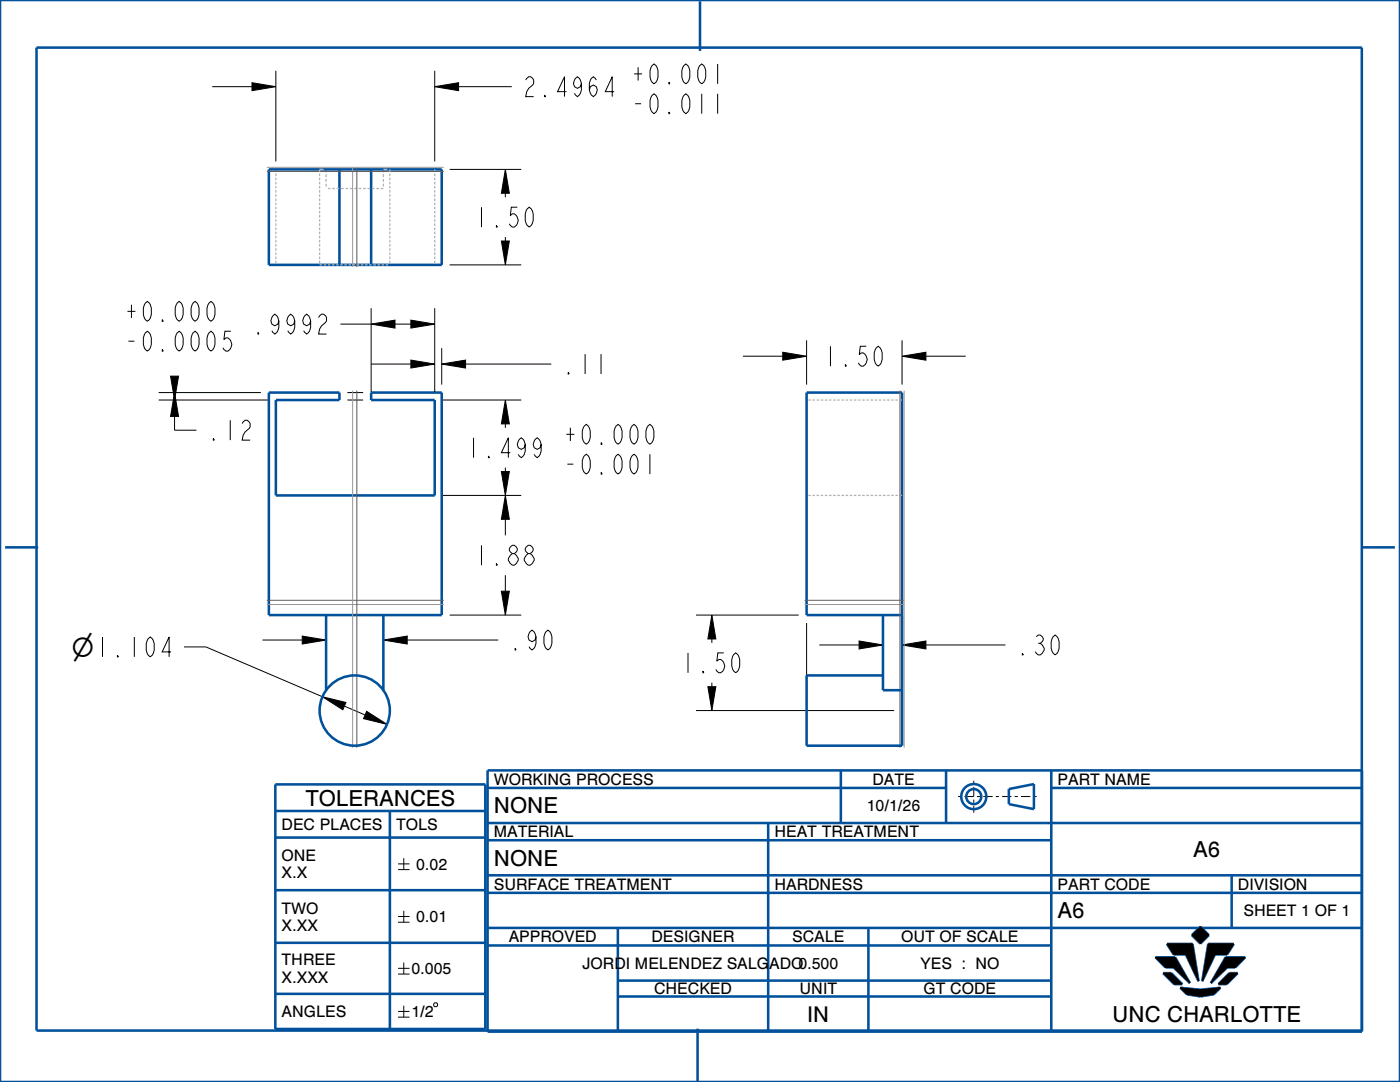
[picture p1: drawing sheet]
<svg xmlns="http://www.w3.org/2000/svg" width="279mm" height="216mm" viewBox="0 0 279 216" stroke-linecap="round" stroke-linejoin="round" font-family="sans-serif">
<g fill="#000">
<path d="M50.3 16.5l4.8 .8-4.8 .8zM86.8 17.3l4.7-.8v1.6zM100.9 33.8l.7 4.8h-1.5zM100.1 48.1h1.5l-.7 4.8zM34 75.1h1.6l-.8 4.7zM34.8 78.3l.8 4.8h-1.6zM74.1 64.7l4.7-.8v1.6zM82 63.9l4.8 .8-4.8 .8zM82 71.9l4.8 .7-4.8 .8zM88.2 72.6l4.7-.7v1.5zM100.9 79.8l.7 4.8h-1.5zM156.2 70.3l4.8 .8-4.8 .8z"/>
<path d="M180 71.1l4.8-.8v1.6zM100.1 94.1h1.5l-.7 4.8zM100.9 98.9l.7 4.7h-1.5zM64.3 139l4.7 1.2-.6 1.4zM60.3 126.9l4.8 .8-4.8 .8zM76.5 127.7l4.8-.8v1.6zM100.1 118h1.5l-.7 4.7zM142.1 122.7l.8 4.8h-1.6zM171.5 127.9l4.7 .8-4.7 .8zM180 128.7l4.8-.8v1.6zM73.2 141.9l4 2.6-4.7-1.1zM141.3 137h1.6l-.8 4.8z"/>
<path d="M230.6 191h3.9l3 5.2-3.3-3.2h-1.6zM232.9 188.3h5.1l1.2 7.5-2.5-5.4h-2.5zM232.1 194.2h1.7l2.1 2.2h-1.6zM235.6 197.1l4 .4 4-.4-1.4 1.3-2.6 .4-2.7-.4zM237.9 186.6l1.7-1.7 1.6 1.7-1.6 1.7zM243.2 196.4l2.2-2.2h1.6l-2.2 2.2zM241.1 188.3h5.1l-1.3 2.1h-2.4l-2.6 5.4zM244.6 191h3.9l-2 2h-1.6l-3.2 3.2z"/>
</g>
<g fill="none" stroke="#000" stroke-width=".2">
<path d="M42.4 17.3h7.9M50.3 16.5l4.8 .8-4.8 .8zM55.1 14.1v18.1M86.8 17.3l4.7-.8v1.6zM86.8 14.1v18.1M91.5 17.3h10.6M89.7 33.8h14.3M100.9 33.8l.7 4.8h-1.5zM100.9 38.6v.8M89.7 52.9h14.3M100.1 48.1h1.5l-.7 4.8zM100.9 47.3v.8"/>
<path d="M31.7 79.8h21.8M31.7 78.3h20.4M34 75.1h1.6l-.8 4.7zM34.8 78.3l.8 4.8h-1.6zM67.9 64.7h6.2M69.3 79.8h3.2M69.3 78.3h3.2M74.1 72.6h7.9M74.1 64.7l4.7-.8v1.6zM74.1 61.5v16.7M78.8 64.7h3.2M82 63.9l4.8 .8-4.8 .8z"/>
<path d="M82 71.9l4.8 .7-4.8 .8zM86.8 61.5v16.7M88.2 72.6l4.7-.7v1.5zM88.2 69.5v7.2M88.3 79.8h15.7M92.9 72.6h17.1M100.9 79.8l.7 4.8h-1.5zM148.3 71.1h7.9M156.2 70.3l4.8 .8-4.8 .8zM161 67.9v8.8M180 71.1l4.8-.8v1.6zM180 67.9v8.8"/>
<path d="M184.8 71.1h7.9M34.8 83.1v2.7h4.4M88.3 98.9h15.7M100.1 94.1h1.5l-.7 4.8zM100.9 98.9l.7 4.7h-1.5zM100.9 84.6v.8M100.9 93.3v.8M100.1 118h1.5l-.7 4.7zM100.9 103.6v3.2M100.9 114.8v3.2M36.7 129.1h4.4l23.2 9.9M52.4 127.7h7.9"/>
<path d="M60.3 126.9l4.8 .8-4.8 .8zM64.3 139l4.7 1.2-.6 1.4zM65.1 124.3v6.6M76.5 127.7l4.8-.8v1.6zM76.5 124.3v6.6M81.3 127.7h18.1M89.7 122.7h14.3M138.9 122.7h20.5M141.3 137h1.6l-.8 4.8zM142.1 122.7l.8 4.8h-1.6zM142.1 127.5v.8M142.1 136.2v.8"/>
<path d="M161 124.3v15.9M163.5 128.7h8M171.5 127.9l4.7 .8-4.7 .8zM176.2 124.3v7.6M180 128.7l4.8-.8v1.6zM180 124.3v15.9M184.8 128.7h15.9M68.7 140.9l4.2 1.8M73.2 141.9l4 2.6-4.7-1.1zM138.9 141.8h39.5M79.4 172.4h2.3M79.4 173.5h2.3"/>
<path d="M80.6 171.2v2.3M79.4 182.9h2.3M79.4 184h2.3M79.4 193.2h2.3M79.4 194.4h2.3M80.6 181.7v2.3M80.6 192.1v2.3M230.6 191h3.9l3 5.2-3.3-3.2h-1.6zM232.1 194.2h1.7l2.1 2.2h-1.6zM232.9 188.3h5.1l1.2 7.5-2.5-5.4h-2.5zM235.6 197.1l4 .4 4-.4-1.4 1.3-2.6 .4-2.7-.4zM237.9 186.6l1.7-1.7 1.6 1.7-1.6 1.7z"/>
<path d="M241.1 188.3h5.1l-1.3 2.1h-2.4l-2.6 5.4zM243.2 196.4l2.2-2.2h1.6l-2.2 2.2zM244.6 191h3.9l-2 2h-1.6l-3.2 3.2zM79.4 201.8h2.3M79.4 203h2.3M80.6 200.7v2.3M86.7 200.1h.4l.2 .2v.4l-.2 .2h-.4l-.1-.2v-.4z"/>
</g>
<g fill="none" stroke="#00509b" stroke-width=".51">
<path d="M0 0h279.4v215.9h-279.4zM7.3 9.5h264.5v196.1h-264.5zM139.7 .3v9.9M53.7 33.8h34.5v19.1h-34.5zM67.7 33.8v19.1M74.1 33.8v19.1M53.7 78.3h14v1.5h-12.6v19.1h31.7v-19.1h-12.7v-1.5h14.1v44.4h-34.5zM1 109.2h6.6M271.8 109.2h6.6M65.1 122.7v15M76.5 122.7v15M176.2 122.7v15h3.8"/>
<path d="M180 122.7h-19v-44.4h19v70.5h-19v-14h15.2M54.9 156.5h42v48.8h-42zM97.3 153.7h174.5v52.2h-174.5zM97.3 157.2h91.5M167.8 153.7v10.5M188.8 153.7v10.5M201.3 157.5l5-1v5l-5-1zM209.8 157.2h62M209.8 153.7v52.2M54.9 161.8h42M54.9 167.1h42M54.9 177.6h42"/>
<path d="M77.8 161.8v43.5M97.3 164.2h174.5M97.3 167.7h112.5M97.3 174.7h174.5M97.3 178.2h174.5M153.3 164.2v41.7M245.8 174.7v10.5M54.9 188.1h42M54.9 198.3h42M97.3 185.2h174.5M97.3 188.7h112.5M123.3 195.7h86.5"/>
<path d="M123.3 198.8h86.5M123.3 185.2v20.7M173.3 185.2v20.7M230.6 191h3.9l3 5.2-3.3-3.2h-1.6zM232.1 194.2h1.7l2.1 2.2h-1.6zM232.9 188.3h5.1l1.2 7.5-2.5-5.4h-2.5zM235.6 197.1l4 .4 4-.4-1.4 1.3-2.6 .4-2.7-.4zM237.9 186.6l1.7-1.7 1.6 1.7-1.6 1.7zM241.1 188.3h5.1l-1.3 2.1h-2.4l-2.6 5.4zM243.2 196.4l2.2-2.2h1.6l-2.2 2.2zM244.6 191h3.9l-2 2h-1.6l-3.2 3.2zM139.2 205.3v10.6"/>
<circle cx="70.8" cy="141.8" r="7"/>
<circle cx="194.3" cy="159" r="2.5"/>
<circle cx="194.3" cy="159" r="1.5"/>
</g>
<path d="M191.2 158.9h16.2M194.3 155.8v6.4" fill="none" stroke="#000" stroke-width=".2" stroke-dasharray=".6 .6 1.9 .6" stroke-linecap="butt"/>
<g fill="none" stroke="#afafb4" stroke-width=".25">
<path d="M55.1 33.8v.5M55.1 34.6v.5M55.1 35.5v.5M55.1 36.3v.5M55.1 37.1v.5M55.1 37.9v.5M55.1 38.8v.5M55.1 39.6v.5M63.8 34.6v.5M63.8 35.5v.5M63.8 36.3v.5M63.8 37.1v.5"/>
<path d="M63.8 37.9v.5M63.8 38.8v.5M63.8 39.6v.5M64.6 33.8h-.8v.5M65.1 33.8v.6M65.1 34.8v.5M65.1 35.7v.6M65.1 36.7v.5M65.1 37.6h.1M65.4 37.6h.6M66.3 37.6h.5M67.2 37.6h.5"/>
<path d="M68.1 37.6h.5M68.9 37.6h.6M69.8 37.6h.6M70.7 37.6h.5M71.6 37.6h.5M72.5 37.6h.5M73.3 37.6h.6M74.2 37.6h.6M75.1 37.6h.5M76 37.6h.5M76.5 34.8v.5M76.5 35.7v.6"/>
<path d="M76.5 36.7v.5M77.3 33.8h-.8v.6M77.8 33.8v.5M77.8 34.6v.5M77.8 35.5v.5M77.8 36.3v.5M77.8 37.1v.5M77.8 37.9v.5M77.8 38.8v.5M77.8 39.6v.5M86.8 33.8v.5M86.8 34.6v.5"/>
<path d="M86.8 35.5v.5M86.8 36.3v.5M86.8 37.1v.5M86.8 37.9v.5M86.8 38.8v.5M86.8 39.6v.5M55.1 40.4v.5M55.1 41.3v.5M55.1 42.1v.5M55.1 42.9v.5M55.1 43.7v.5M55.1 44.6v.5"/>
<path d="M55.1 45.4v.5M55.1 46.2v.5M55.1 47.1v.5M55.1 47.9v.5M55.1 48.7v.5M55.1 49.5v.5M55.1 50.4v.5M55.1 51.2v.5M55.1 52v.5M63.8 52.9h.5M63.8 40.4v.5M63.8 41.3v.5"/>
<path d="M63.8 42.1v.5M63.8 42.9v.5M63.8 43.7v.5M63.8 44.6v.5M63.8 45.4v.5M63.8 46.2v.5M63.8 47.1v.5M63.8 47.9v.5M63.8 48.7v.5M63.8 49.5v.5M63.8 50.4v.5M63.8 51.2v.5"/>
<path d="M63.8 52v.5M64.6 52.9h.5M65.4 52.9h.5M66.3 52.9h.5M67.1 52.9h.5M67.9 52.9h.5M68.7 52.9h.5M69.6 52.9h.5M70.4 52.9h.5M71.2 52.9h.5M72 52.9h.5M72.9 52.9h.5"/>
<path d="M73.7 52.9h.5M74.5 52.9h.5M75.3 52.9h.5M76.2 52.9h.5M77 52.9h.5M77.8 40.4v.5M77.8 41.3v.5M77.8 42.1v.5M77.8 42.9v.5M77.8 43.7v.5M77.8 44.6v.5M77.8 45.4v.5"/>
<path d="M77.8 46.2v.5M77.8 47.1v.5M77.8 47.9v.5M77.8 48.7v.5M77.8 49.5v.5M77.8 50.4v.5M77.8 51.2v.5M77.8 52v.5M86.8 40.4v.5M86.8 41.3v.5M86.8 42.1v.5M86.8 42.9v.5"/>
<path d="M86.8 43.7v.5M86.8 44.6v.5M86.8 45.4v.5M86.8 46.2v.5M86.8 47.1v.5M86.8 47.9v.5M86.8 48.7v.5M86.8 49.5v.5M86.8 50.4v.5M86.8 51.2v.5M86.8 52v.5M161.3 79.8h.5"/>
<path d="M162.1 79.8h.5M163 79.8h.5M163.8 79.8h.5M164.6 79.8h.5M165.4 79.8h.5M166.3 79.8h.5M167.1 79.8h.5M167.9 79.8h.5M168.8 79.8h.5M169.6 79.8h.5M170.4 79.8h.5M171.2 79.8h.5"/>
<path d="M172.1 79.8h.5M172.9 79.8h.5M173.7 79.8h.5M174.6 79.8h.5M175.4 79.8h.5M176.2 79.8h.5M177 79.8h.5M177.9 79.8h.5M178.7 79.8h.5M179.5 79.8h.5M161.3 98.9h.5M162.1 98.9h.5"/>
<path d="M163 98.9h.5M163.8 98.9h.5M164.6 98.9h.5M165.4 98.9h.5M166.3 98.9h.5M167.1 98.9h.5M167.9 98.9h.5M168.8 98.9h.5M169.6 98.9h.5M170.4 98.9h.5M171.2 98.9h.5M172.1 98.9h.5"/>
<path d="M172.9 98.9h.5M173.7 98.9h.5M174.6 98.9h.5M175.4 98.9h.5M176.2 98.9h.5M177 98.9h.5M177.9 98.9h.5M178.7 98.9h.5M179.5 98.9h.5"/>
</g>
<path d="M53.3 33.4h35.3M70.4 33.4v19.9M70.4 77.9v71.3M180.4 77.9v71.3M53.3 120.6h35.3M160.6 120.6h19.8" fill="none" stroke="#9196a0" stroke-width=".2"/>
<path d="M53.3 34.2h35.3M71.2 33.4v19.9M71.2 77.9v71.3M179.6 77.9v71.3M53.3 119.8h35.3M160.6 119.8h19.8" fill="none" stroke="#785055" stroke-width=".2"/>
<g font-size="5.5">
<text x="14.2" y="131.1">⌀1.104</text>
<text x="14.2" y="131.1">⌀</text>
</g>
<g font-size="5.2">
<text x="125.8" y="16.7">+0.001</text>
<text x="104.1" y="19.3">2.4964</text>
<text x="125.8" y="22.7">-0.011</text>
<text x="94.5" y="45.3">1.50</text>
<text x="24.6" y="64.1">+0.000</text>
<text x="24.6" y="70.1">-0.0005</text>
<text x="50.1" y="66.7">.9992</text>
<text x="112" y="74.6">.11</text>
<text x="164.1" y="73.1">1.50</text>
<text x="41.2" y="87.8">.12</text>
<text x="112.2" y="88.6">+0.000</text>
<text x="92.9" y="91.3">1.499</text>
<text x="112.2" y="94.6">-0.001</text>
<text x="94.5" y="112.8">1.88</text>
<text x="101.4" y="129.7">.90</text>
<text x="202.6" y="130.7">.30</text>
<text x="135.7" y="134.2">1.50</text>
</g>
<g font-size="4.4">
<text x="60.9" y="160.8">TOLERANCES</text>
<text x="98.6" y="162.3">NONE</text>
<text x="98.6" y="172.7">NONE</text>
<text x="238.1" y="171">A6</text>
<text x="211.1" y="183.2">A6</text>
<text x="221.9" y="203.9">UNC CHARLOTTE</text>
</g>
<text font-size="4.3" x="161.1" y="203.9">IN</text>
<g font-size="3.2">
<text x="98.6" y="156.6">WORKING PROCESS</text>
<text x="173" y="161.9">10/1/26</text>
<text x="174.1" y="156.6">DATE</text>
<text x="211.1" y="156.6">PART NAME</text>
<text x="56.2" y="165.6">DEC PLACES</text>
<text x="79.1" y="165.6">TOLS</text>
<text x="98.6" y="167.1">MATERIAL</text>
<text x="154.6" y="167.1">HEAT TREATMENT</text>
<text x="56.2" y="171.8">ONE</text>
<text x="83" y="173.5">0.02</text>
<text x="56.2" y="175.2">X.X</text>
<text x="98.6" y="177.5">SURFACE TREATMENT</text>
<text x="154.6" y="177.5">HARDNESS</text>
<text x="211.1" y="177.5">PART CODE</text>
<text x="247.1" y="177.5">DIVISION</text>
<text x="56.2" y="182.3">TWO</text>
<text x="56.2" y="185.7">X.XX</text>
<text x="83" y="184">0.01</text>
<text x="248.2" y="182.8">SHEET 1 OF 1</text>
<text x="101.5" y="188">APPROVED</text>
<text x="130" y="188">DESIGNER</text>
<text x="158.1" y="188">SCALE</text>
<text x="179.9" y="188">OUT OF SCALE</text>
<text x="56.2" y="192.6">THREE</text>
<text x="56.2" y="196.1">X.XXX</text>
<text x="82.1" y="194.4">0.005</text>
<text x="116.2" y="193.3">JORDI MELENDEZ SALGADO0.500</text>
<text x="183.6" y="193.3">YES : NO</text>
<text x="56.2" y="203">ANGLES</text>
<text x="82.1" y="203">1/2</text>
<text x="130.6" y="198.4">CHECKED</text>
<text x="159.6" y="198.4">UNIT</text>
<text x="184.3" y="198.4">GT CODE</text>
</g>
</svg>
